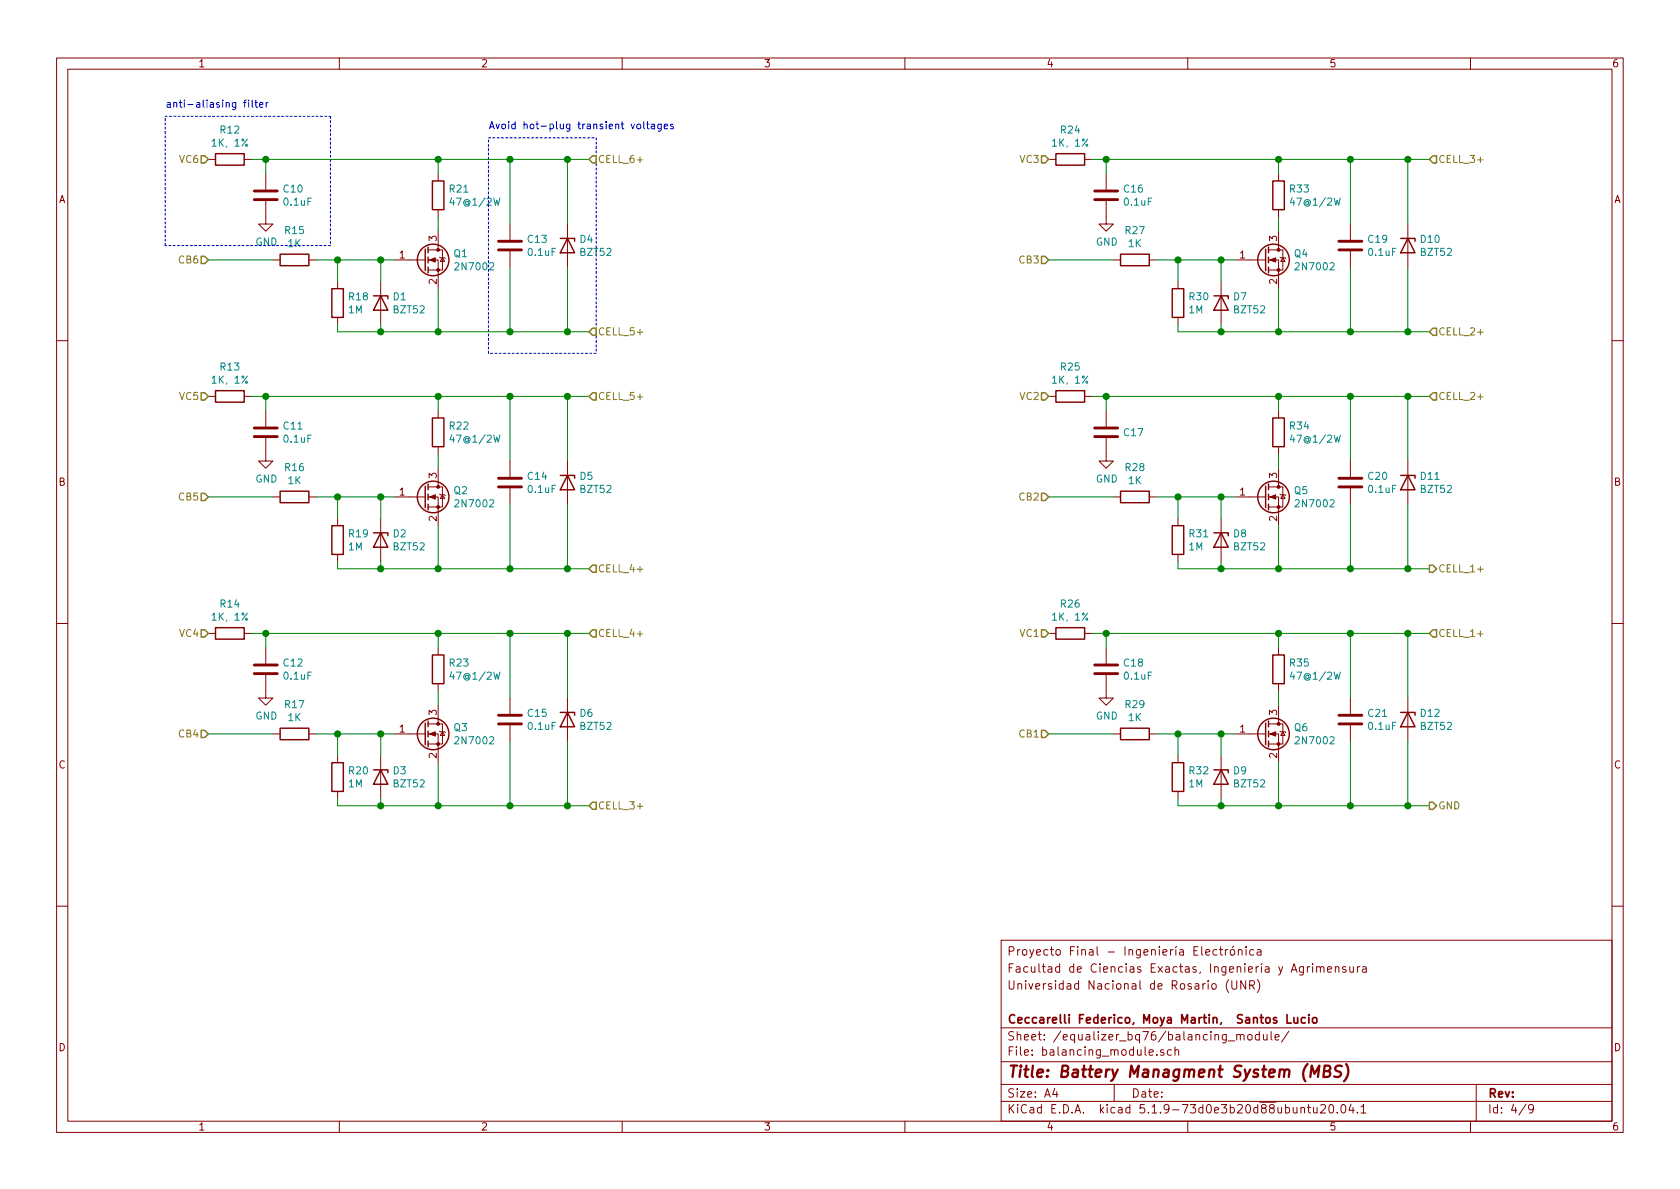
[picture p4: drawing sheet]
EESchema Schematic File Version 4
EELAYER 30 0
EELAYER END
$Descr A4 11693 8268
encoding utf-8
Sheet 4 9
Title "Battery Managment System (MBS)"
Date ""
Rev "A"
Rev ""
Comp "Ceccarelli Federico, Moya Martin,  Santos Lucio"
Comment1 ""
Comment2 "Universidad Nacional de Rosario (UNR)"
Comment3 "Facultad de Ciencias Exactas, Ingeniería y Agrimensura"
Comment4 "Proyecto Final - Ingeniería Electrónica"
$EndDescr
$Comp
L Transistor_FET:2N7002 Q1
U 1 1
P 2950 1800
F 0 "Q1" H 3154 1846 50  0000 L CNN
F 1 "2N7002" H 3154 1755 50  0000 L CNN
F 2 "Package_TO_SOT_SMD:SOT-23" H 3150 1725 50  0001 L CIN
F 3 "https://www.onsemi.com/pub/Collateral/NDS7002A-D.PDF" H 2950 1800 50  0001 L CNN
	1    2950 1800
	1    0    0    -1  
$EndComp
$Comp
L Device:R R12
U 1 1
P 1600 1100
F 0 "R12" V 1393 1100 50  0000 C CNN
F 1 "1K, 1%" V 1484 1100 50  0000 C CNN
F 2 "Resistor_SMD:R_0805_2012Metric_Pad1.20x1.40mm_HandSolder" V 1530 1100 50  0001 C CNN
F 3 "~" H 1600 1100 50  0001 C CNN
	1    1600 1100
	0    1    1    0   
$EndComp
$Comp
L Device:R R15
U 1 1
P 2050 1800
F 0 "R15" V 1843 1800 50  0000 C CNN
F 1 "1K" V 1934 1800 50  0000 C CNN
F 2 "Resistor_SMD:R_0805_2012Metric_Pad1.20x1.40mm_HandSolder" V 1980 1800 50  0001 C CNN
F 3 "~" H 2050 1800 50  0001 C CNN
	1    2050 1800
	0    1    1    0   
$EndComp
$Comp
L Device:R R18
U 1 1
P 2350 2100
F 0 "R18" H 2420 2146 50  0000 L CNN
F 1 "1M" H 2420 2055 50  0000 L CNN
F 2 "Resistor_SMD:R_0805_2012Metric_Pad1.20x1.40mm_HandSolder" V 2280 2100 50  0001 C CNN
F 3 "~" H 2350 2100 50  0001 C CNN
	1    2350 2100
	1    0    0    -1  
$EndComp
$Comp
L Device:C C13
U 1 1
P 3550 1700
F 0 "C13" H 3665 1746 50  0000 L CNN
F 1 "0.1uF" H 3665 1655 50  0000 L CNN
F 2 "Capacitor_SMD:C_0805_2012Metric_Pad1.18x1.45mm_HandSolder" H 3588 1550 50  0001 C CNN
F 3 "~" H 3550 1700 50  0001 C CNN
	1    3550 1700
	1    0    0    -1  
$EndComp
$Comp
L Device:D_Zener D4
U 1 1
P 3950 1700
F 0 "D4" V 3904 1780 50  0000 L CNN
F 1 "BZT52" V 3995 1780 50  0000 L CNN
F 2 "Diode_SMD:D_SOD-123" H 3950 1700 50  0001 C CNN
F 3 "https://ar.mouser.com/ProductDetail/Vishay-Semiconductors/BZT52C5V1-E3-08/?qs=KP8Io%2FXyE5QYxn8yJkvjqQ%3D%3D" H 3950 1700 50  0001 C CNN
	1    3950 1700
	0    1    1    0   
$EndComp
Wire Wire Line
	2200 1800 2350 1800
Wire Wire Line
	2650 1950 2650 1800
Connection ~ 2650 1800
Wire Wire Line
	2650 1800 2750 1800
Wire Wire Line
	2350 1950 2350 1800
Connection ~ 2350 1800
Wire Wire Line
	2350 1800 2650 1800
Wire Wire Line
	3050 2000 3050 2300
Wire Wire Line
	3050 2300 2650 2300
Wire Wire Line
	2350 2300 2350 2250
Wire Wire Line
	2650 2250 2650 2300
Connection ~ 2650 2300
Wire Wire Line
	2650 2300 2350 2300
$Comp
L Device:C C10
U 1 1
P 1850 1350
F 0 "C10" H 1965 1396 50  0000 L CNN
F 1 "0.1uF" H 1965 1305 50  0000 L CNN
F 2 "Capacitor_SMD:C_0805_2012Metric_Pad1.18x1.45mm_HandSolder" H 1888 1200 50  0001 C CNN
F 3 "~" H 1850 1350 50  0001 C CNN
	1    1850 1350
	1    0    0    -1  
$EndComp
Wire Wire Line
	1750 1100 1850 1100
Wire Wire Line
	1850 1100 1850 1200
$Comp
L power:GND #PWR020
U 1 1
P 1850 1500
F 0 "#PWR020" H 1850 1250 50  0001 C CNN
F 1 "GND" H 1855 1327 50  0000 C CNN
F 2 "" H 1850 1500 50  0001 C CNN
F 3 "" H 1850 1500 50  0001 C CNN
	1    1850 1500
	1    0    0    -1  
$EndComp
Wire Wire Line
	3050 1500 3050 1600
Wire Wire Line
	3050 1200 3050 1100
Wire Wire Line
	3050 1100 1850 1100
Connection ~ 1850 1100
Wire Wire Line
	3050 1100 3550 1100
Wire Wire Line
	3550 1100 3550 1550
Connection ~ 3050 1100
Wire Wire Line
	3550 1850 3550 2300
Wire Wire Line
	3550 2300 3050 2300
Connection ~ 3050 2300
Wire Wire Line
	3950 1100 3950 1550
Connection ~ 3550 1100
Wire Wire Line
	3950 1850 3950 2300
Connection ~ 3550 2300
Wire Wire Line
	1450 1800 1900 1800
Text HLabel 4100 1100 2    50   Input ~ 0
CELL_6+
Wire Wire Line
	4100 1100 3950 1100
Wire Wire Line
	4100 2300 3950 2300
Text HLabel 4100 2300 2    50   Input ~ 0
CELL_5+
$Comp
L Transistor_FET:2N7002 Q2
U 1 1
P 2950 3450
F 0 "Q2" H 3154 3496 50  0000 L CNN
F 1 "2N7002" H 3154 3405 50  0000 L CNN
F 2 "Package_TO_SOT_SMD:SOT-23" H 3150 3375 50  0001 L CIN
F 3 "https://www.onsemi.com/pub/Collateral/NDS7002A-D.PDF" H 2950 3450 50  0001 L CNN
	1    2950 3450
	1    0    0    -1  
$EndComp
$Comp
L Device:R R13
U 1 1
P 1600 2750
F 0 "R13" V 1393 2750 50  0000 C CNN
F 1 "1K, 1%" V 1484 2750 50  0000 C CNN
F 2 "Resistor_SMD:R_0805_2012Metric_Pad1.20x1.40mm_HandSolder" V 1530 2750 50  0001 C CNN
F 3 "~" H 1600 2750 50  0001 C CNN
	1    1600 2750
	0    1    1    0   
$EndComp
$Comp
L Device:R R16
U 1 1
P 2050 3450
F 0 "R16" V 1843 3450 50  0000 C CNN
F 1 "1K" V 1934 3450 50  0000 C CNN
F 2 "Resistor_SMD:R_0805_2012Metric_Pad1.20x1.40mm_HandSolder" V 1980 3450 50  0001 C CNN
F 3 "~" H 2050 3450 50  0001 C CNN
	1    2050 3450
	0    1    1    0   
$EndComp
$Comp
L Device:R R19
U 1 1
P 2350 3750
F 0 "R19" H 2420 3796 50  0000 L CNN
F 1 "1M" H 2420 3705 50  0000 L CNN
F 2 "Resistor_SMD:R_0805_2012Metric_Pad1.20x1.40mm_HandSolder" V 2280 3750 50  0001 C CNN
F 3 "~" H 2350 3750 50  0001 C CNN
	1    2350 3750
	1    0    0    -1  
$EndComp
$Comp
L Device:C C14
U 1 1
P 3550 3350
F 0 "C14" H 3665 3396 50  0000 L CNN
F 1 "0.1uF" H 3665 3305 50  0000 L CNN
F 2 "Capacitor_SMD:C_0805_2012Metric_Pad1.18x1.45mm_HandSolder" H 3588 3200 50  0001 C CNN
F 3 "~" H 3550 3350 50  0001 C CNN
	1    3550 3350
	1    0    0    -1  
$EndComp
Wire Wire Line
	2200 3450 2350 3450
Wire Wire Line
	2650 3600 2650 3450
Connection ~ 2650 3450
Wire Wire Line
	2650 3450 2750 3450
Wire Wire Line
	2350 3600 2350 3450
Connection ~ 2350 3450
Wire Wire Line
	2350 3450 2650 3450
Wire Wire Line
	3050 3650 3050 3950
Wire Wire Line
	3050 3950 2650 3950
Wire Wire Line
	2350 3950 2350 3900
Wire Wire Line
	2650 3900 2650 3950
Connection ~ 2650 3950
Wire Wire Line
	2650 3950 2350 3950
$Comp
L Device:C C11
U 1 1
P 1850 3000
F 0 "C11" H 1965 3046 50  0000 L CNN
F 1 "0.1uF" H 1965 2955 50  0000 L CNN
F 2 "Capacitor_SMD:C_0805_2012Metric_Pad1.18x1.45mm_HandSolder" H 1888 2850 50  0001 C CNN
F 3 "~" H 1850 3000 50  0001 C CNN
	1    1850 3000
	1    0    0    -1  
$EndComp
Wire Wire Line
	1750 2750 1850 2750
Wire Wire Line
	1850 2750 1850 2850
$Comp
L power:GND #PWR021
U 1 1
P 1850 3150
F 0 "#PWR021" H 1850 2900 50  0001 C CNN
F 1 "GND" H 1855 2977 50  0000 C CNN
F 2 "" H 1850 3150 50  0001 C CNN
F 3 "" H 1850 3150 50  0001 C CNN
	1    1850 3150
	1    0    0    -1  
$EndComp
Wire Wire Line
	3050 3150 3050 3250
Wire Wire Line
	3050 2850 3050 2750
Wire Wire Line
	3050 2750 1850 2750
Connection ~ 1850 2750
Wire Wire Line
	3050 2750 3550 2750
Wire Wire Line
	3550 2750 3550 3200
Connection ~ 3050 2750
Wire Wire Line
	3550 3500 3550 3950
Wire Wire Line
	3550 3950 3050 3950
Connection ~ 3050 3950
Wire Wire Line
	3950 2750 3950 3200
Connection ~ 3550 2750
Wire Wire Line
	3950 3500 3950 3950
Connection ~ 3550 3950
Text HLabel 1450 2750 0    50   Input ~ 0
VC5
Text HLabel 1450 3450 0    50   Input ~ 0
CB5
Wire Wire Line
	1450 3450 1900 3450
Text HLabel 4100 2750 2    50   Input ~ 0
CELL_5+
Wire Wire Line
	4100 3950 3950 3950
Text HLabel 4100 3950 2    50   Input ~ 0
CELL_4+
$Comp
L Transistor_FET:2N7002 Q3
U 1 1
P 2950 5100
F 0 "Q3" H 3154 5146 50  0000 L CNN
F 1 "2N7002" H 3154 5055 50  0000 L CNN
F 2 "Package_TO_SOT_SMD:SOT-23" H 3150 5025 50  0001 L CIN
F 3 "https://www.onsemi.com/pub/Collateral/NDS7002A-D.PDF" H 2950 5100 50  0001 L CNN
	1    2950 5100
	1    0    0    -1  
$EndComp
$Comp
L Device:R R14
U 1 1
P 1600 4400
F 0 "R14" V 1393 4400 50  0000 C CNN
F 1 "1K, 1%" V 1484 4400 50  0000 C CNN
F 2 "Resistor_SMD:R_0805_2012Metric_Pad1.20x1.40mm_HandSolder" V 1530 4400 50  0001 C CNN
F 3 "~" H 1600 4400 50  0001 C CNN
	1    1600 4400
	0    1    1    0   
$EndComp
$Comp
L Device:R R17
U 1 1
P 2050 5100
F 0 "R17" V 1843 5100 50  0000 C CNN
F 1 "1K" V 1934 5100 50  0000 C CNN
F 2 "Resistor_SMD:R_0805_2012Metric_Pad1.20x1.40mm_HandSolder" V 1980 5100 50  0001 C CNN
F 3 "~" H 2050 5100 50  0001 C CNN
	1    2050 5100
	0    1    1    0   
$EndComp
$Comp
L Device:R R20
U 1 1
P 2350 5400
F 0 "R20" H 2420 5446 50  0000 L CNN
F 1 "1M" H 2420 5355 50  0000 L CNN
F 2 "Resistor_SMD:R_0805_2012Metric_Pad1.20x1.40mm_HandSolder" V 2280 5400 50  0001 C CNN
F 3 "~" H 2350 5400 50  0001 C CNN
	1    2350 5400
	1    0    0    -1  
$EndComp
$Comp
L Device:C C15
U 1 1
P 3550 5000
F 0 "C15" H 3665 5046 50  0000 L CNN
F 1 "0.1uF" H 3665 4955 50  0000 L CNN
F 2 "Capacitor_SMD:C_0805_2012Metric_Pad1.18x1.45mm_HandSolder" H 3588 4850 50  0001 C CNN
F 3 "~" H 3550 5000 50  0001 C CNN
	1    3550 5000
	1    0    0    -1  
$EndComp
Wire Wire Line
	2200 5100 2350 5100
Wire Wire Line
	2650 5250 2650 5100
Connection ~ 2650 5100
Wire Wire Line
	2650 5100 2750 5100
Wire Wire Line
	2350 5250 2350 5100
Connection ~ 2350 5100
Wire Wire Line
	2350 5100 2650 5100
Wire Wire Line
	3050 5300 3050 5600
Wire Wire Line
	3050 5600 2650 5600
Wire Wire Line
	2350 5600 2350 5550
Wire Wire Line
	2650 5550 2650 5600
Connection ~ 2650 5600
Wire Wire Line
	2650 5600 2350 5600
$Comp
L Device:C C12
U 1 1
P 1850 4650
F 0 "C12" H 1965 4696 50  0000 L CNN
F 1 "0.1uF" H 1965 4605 50  0000 L CNN
F 2 "Capacitor_SMD:C_0805_2012Metric_Pad1.18x1.45mm_HandSolder" H 1888 4500 50  0001 C CNN
F 3 "~" H 1850 4650 50  0001 C CNN
	1    1850 4650
	1    0    0    -1  
$EndComp
Wire Wire Line
	1750 4400 1850 4400
Wire Wire Line
	1850 4400 1850 4500
$Comp
L power:GND #PWR022
U 1 1
P 1850 4800
F 0 "#PWR022" H 1850 4550 50  0001 C CNN
F 1 "GND" H 1855 4627 50  0000 C CNN
F 2 "" H 1850 4800 50  0001 C CNN
F 3 "" H 1850 4800 50  0001 C CNN
	1    1850 4800
	1    0    0    -1  
$EndComp
Wire Wire Line
	3050 4800 3050 4900
Wire Wire Line
	3050 4500 3050 4400
Wire Wire Line
	3050 4400 1850 4400
Connection ~ 1850 4400
Wire Wire Line
	3050 4400 3550 4400
Wire Wire Line
	3550 4400 3550 4850
Connection ~ 3050 4400
Wire Wire Line
	3550 5150 3550 5600
Wire Wire Line
	3550 5600 3050 5600
Connection ~ 3050 5600
Wire Wire Line
	3950 4400 3950 4850
Connection ~ 3550 4400
Wire Wire Line
	3950 5150 3950 5600
Connection ~ 3550 5600
Text HLabel 1450 4400 0    50   Input ~ 0
VC4
Text HLabel 1450 5100 0    50   Input ~ 0
CB4
Wire Wire Line
	1450 5100 1900 5100
Text HLabel 4100 4400 2    50   Input ~ 0
CELL_4+
Wire Wire Line
	4100 4400 3950 4400
Wire Wire Line
	4100 5600 3950 5600
Text HLabel 4100 5600 2    50   Input ~ 0
CELL_3+
$Comp
L Transistor_FET:2N7002 Q4
U 1 1
P 8800 1800
F 0 "Q4" H 9004 1846 50  0000 L CNN
F 1 "2N7002" H 9004 1755 50  0000 L CNN
F 2 "Package_TO_SOT_SMD:SOT-23" H 9000 1725 50  0001 L CIN
F 3 "https://www.onsemi.com/pub/Collateral/NDS7002A-D.PDF" H 8800 1800 50  0001 L CNN
	1    8800 1800
	1    0    0    -1  
$EndComp
$Comp
L Device:R R33
U 1 1
P 8900 1350
F 0 "R33" H 8970 1396 50  0000 L CNN
F 1 "47@1/2W" H 8970 1305 50  0000 L CNN
F 2 "Resistor_SMD:R_1206_3216Metric_Pad1.30x1.75mm_HandSolder" V 8830 1350 50  0001 C CNN
F 3 "~" H 8900 1350 50  0001 C CNN
	1    8900 1350
	1    0    0    -1  
$EndComp
$Comp
L Device:R R24
U 1 1
P 7450 1100
F 0 "R24" V 7243 1100 50  0000 C CNN
F 1 "1K, 1%" V 7334 1100 50  0000 C CNN
F 2 "Resistor_SMD:R_0805_2012Metric_Pad1.20x1.40mm_HandSolder" V 7380 1100 50  0001 C CNN
F 3 "~" H 7450 1100 50  0001 C CNN
	1    7450 1100
	0    1    1    0   
$EndComp
$Comp
L Device:R R27
U 1 1
P 7900 1800
F 0 "R27" V 7693 1800 50  0000 C CNN
F 1 "1K" V 7784 1800 50  0000 C CNN
F 2 "Resistor_SMD:R_0805_2012Metric_Pad1.20x1.40mm_HandSolder" V 7830 1800 50  0001 C CNN
F 3 "~" H 7900 1800 50  0001 C CNN
	1    7900 1800
	0    1    1    0   
$EndComp
$Comp
L Device:R R30
U 1 1
P 8200 2100
F 0 "R30" H 8270 2146 50  0000 L CNN
F 1 "1M" H 8270 2055 50  0000 L CNN
F 2 "Resistor_SMD:R_0805_2012Metric_Pad1.20x1.40mm_HandSolder" V 8130 2100 50  0001 C CNN
F 3 "~" H 8200 2100 50  0001 C CNN
	1    8200 2100
	1    0    0    -1  
$EndComp
$Comp
L Device:C C19
U 1 1
P 9400 1700
F 0 "C19" H 9515 1746 50  0000 L CNN
F 1 "0.1uF" H 9515 1655 50  0000 L CNN
F 2 "Capacitor_SMD:C_0805_2012Metric_Pad1.18x1.45mm_HandSolder" H 9438 1550 50  0001 C CNN
F 3 "~" H 9400 1700 50  0001 C CNN
	1    9400 1700
	1    0    0    -1  
$EndComp
Wire Wire Line
	8050 1800 8200 1800
Wire Wire Line
	8500 1950 8500 1800
Connection ~ 8500 1800
Wire Wire Line
	8500 1800 8600 1800
Wire Wire Line
	8200 1950 8200 1800
Connection ~ 8200 1800
Wire Wire Line
	8200 1800 8500 1800
Wire Wire Line
	8900 2000 8900 2300
Wire Wire Line
	8900 2300 8500 2300
Wire Wire Line
	8200 2300 8200 2250
Wire Wire Line
	8500 2250 8500 2300
Connection ~ 8500 2300
Wire Wire Line
	8500 2300 8200 2300
$Comp
L Device:C C16
U 1 1
P 7700 1350
F 0 "C16" H 7815 1396 50  0000 L CNN
F 1 "0.1uF" H 7815 1305 50  0000 L CNN
F 2 "Capacitor_SMD:C_0805_2012Metric_Pad1.18x1.45mm_HandSolder" H 7738 1200 50  0001 C CNN
F 3 "~" H 7700 1350 50  0001 C CNN
	1    7700 1350
	1    0    0    -1  
$EndComp
Wire Wire Line
	7600 1100 7700 1100
Wire Wire Line
	7700 1100 7700 1200
$Comp
L power:GND #PWR023
U 1 1
P 7700 1500
F 0 "#PWR023" H 7700 1250 50  0001 C CNN
F 1 "GND" H 7705 1327 50  0000 C CNN
F 2 "" H 7700 1500 50  0001 C CNN
F 3 "" H 7700 1500 50  0001 C CNN
	1    7700 1500
	1    0    0    -1  
$EndComp
Wire Wire Line
	8900 1500 8900 1600
Wire Wire Line
	8900 1200 8900 1100
Wire Wire Line
	8900 1100 7700 1100
Connection ~ 7700 1100
Wire Wire Line
	8900 1100 9400 1100
Wire Wire Line
	9400 1100 9400 1550
Connection ~ 8900 1100
Wire Wire Line
	9400 1850 9400 2300
Wire Wire Line
	9400 2300 8900 2300
Connection ~ 8900 2300
Wire Wire Line
	9800 1100 9800 1550
Connection ~ 9400 1100
Connection ~ 9400 2300
Text HLabel 7300 1100 0    50   Input ~ 0
VC3
Text HLabel 7300 1800 0    50   Input ~ 0
CB3
Wire Wire Line
	7300 1800 7750 1800
Text HLabel 9950 1100 2    50   Input ~ 0
CELL_3+
Wire Wire Line
	9950 1100 9800 1100
Text HLabel 9950 2300 2    50   Input ~ 0
CELL_2+
$Comp
L Transistor_FET:2N7002 Q5
U 1 1
P 8800 3450
F 0 "Q5" H 9004 3496 50  0000 L CNN
F 1 "2N7002" H 9004 3405 50  0000 L CNN
F 2 "Package_TO_SOT_SMD:SOT-23" H 9000 3375 50  0001 L CIN
F 3 "https://www.onsemi.com/pub/Collateral/NDS7002A-D.PDF" H 8800 3450 50  0001 L CNN
	1    8800 3450
	1    0    0    -1  
$EndComp
$Comp
L Device:R R25
U 1 1
P 7450 2750
F 0 "R25" V 7243 2750 50  0000 C CNN
F 1 "1K, 1%" V 7334 2750 50  0000 C CNN
F 2 "Resistor_SMD:R_0805_2012Metric_Pad1.20x1.40mm_HandSolder" V 7380 2750 50  0001 C CNN
F 3 "~" H 7450 2750 50  0001 C CNN
	1    7450 2750
	0    1    1    0   
$EndComp
$Comp
L Device:R R28
U 1 1
P 7900 3450
F 0 "R28" V 7693 3450 50  0000 C CNN
F 1 "1K" V 7784 3450 50  0000 C CNN
F 2 "Resistor_SMD:R_0805_2012Metric_Pad1.20x1.40mm_HandSolder" V 7830 3450 50  0001 C CNN
F 3 "~" H 7900 3450 50  0001 C CNN
	1    7900 3450
	0    1    1    0   
$EndComp
$Comp
L Device:R R31
U 1 1
P 8200 3750
F 0 "R31" H 8270 3796 50  0000 L CNN
F 1 "1M" H 8270 3705 50  0000 L CNN
F 2 "Resistor_SMD:R_0805_2012Metric_Pad1.20x1.40mm_HandSolder" V 8130 3750 50  0001 C CNN
F 3 "~" H 8200 3750 50  0001 C CNN
	1    8200 3750
	1    0    0    -1  
$EndComp
$Comp
L Device:C C20
U 1 1
P 9400 3350
F 0 "C20" H 9515 3396 50  0000 L CNN
F 1 "0.1uF" H 9515 3305 50  0000 L CNN
F 2 "Capacitor_SMD:C_0805_2012Metric_Pad1.18x1.45mm_HandSolder" H 9438 3200 50  0001 C CNN
F 3 "~" H 9400 3350 50  0001 C CNN
	1    9400 3350
	1    0    0    -1  
$EndComp
Wire Wire Line
	8050 3450 8200 3450
Wire Wire Line
	8500 3600 8500 3450
Connection ~ 8500 3450
Wire Wire Line
	8500 3450 8600 3450
Wire Wire Line
	8200 3600 8200 3450
Connection ~ 8200 3450
Wire Wire Line
	8200 3450 8500 3450
Wire Wire Line
	8900 3650 8900 3950
Wire Wire Line
	8900 3950 8500 3950
Wire Wire Line
	8200 3950 8200 3900
Wire Wire Line
	8500 3900 8500 3950
Connection ~ 8500 3950
Wire Wire Line
	8500 3950 8200 3950
$Comp
L Device:C C17
U 1 1
P 7700 3000
F 0 "C17" H 7815 3000 50  0000 L CNN
F 1 "0.1uF" H 7815 2955 50  0001 L CNN
F 2 "Capacitor_SMD:C_0805_2012Metric_Pad1.18x1.45mm_HandSolder" H 7738 2850 50  0001 C CNN
F 3 "~" H 7700 3000 50  0001 C CNN
	1    7700 3000
	1    0    0    -1  
$EndComp
Wire Wire Line
	7600 2750 7700 2750
Wire Wire Line
	7700 2750 7700 2850
$Comp
L power:GND #PWR024
U 1 1
P 7700 3150
F 0 "#PWR024" H 7700 2900 50  0001 C CNN
F 1 "GND" H 7705 2977 50  0000 C CNN
F 2 "" H 7700 3150 50  0001 C CNN
F 3 "" H 7700 3150 50  0001 C CNN
	1    7700 3150
	1    0    0    -1  
$EndComp
Wire Wire Line
	8900 3150 8900 3250
Wire Wire Line
	8900 2750 7700 2750
Connection ~ 7700 2750
Wire Wire Line
	8900 2750 9400 2750
Wire Wire Line
	9400 2750 9400 3200
Connection ~ 8900 2750
Wire Wire Line
	9400 3500 9400 3950
Wire Wire Line
	9400 3950 8900 3950
Connection ~ 8900 3950
Wire Wire Line
	9800 2750 9800 3200
Connection ~ 9400 2750
Wire Wire Line
	9800 3500 9800 3950
Connection ~ 9400 3950
Text HLabel 7300 2750 0    50   Input ~ 0
VC2
Text HLabel 7300 3450 0    50   Input ~ 0
CB2
Wire Wire Line
	7300 3450 7750 3450
Text HLabel 9950 2750 2    50   Input ~ 0
CELL_2+
Wire Wire Line
	9950 2750 9800 2750
Wire Wire Line
	9950 3950 9800 3950
$Comp
L Transistor_FET:2N7002 Q6
U 1 1
P 8800 5100
F 0 "Q6" H 9004 5146 50  0000 L CNN
F 1 "2N7002" H 9004 5055 50  0000 L CNN
F 2 "Package_TO_SOT_SMD:SOT-23" H 9000 5025 50  0001 L CIN
F 3 "https://www.onsemi.com/pub/Collateral/NDS7002A-D.PDF" H 8800 5100 50  0001 L CNN
	1    8800 5100
	1    0    0    -1  
$EndComp
$Comp
L Device:R R26
U 1 1
P 7450 4400
F 0 "R26" V 7243 4400 50  0000 C CNN
F 1 "1K, 1%" V 7334 4400 50  0000 C CNN
F 2 "Resistor_SMD:R_0805_2012Metric_Pad1.20x1.40mm_HandSolder" V 7380 4400 50  0001 C CNN
F 3 "~" H 7450 4400 50  0001 C CNN
	1    7450 4400
	0    1    1    0   
$EndComp
$Comp
L Device:R R29
U 1 1
P 7900 5100
F 0 "R29" V 7693 5100 50  0000 C CNN
F 1 "1K" V 7784 5100 50  0000 C CNN
F 2 "Resistor_SMD:R_0805_2012Metric_Pad1.20x1.40mm_HandSolder" V 7830 5100 50  0001 C CNN
F 3 "~" H 7900 5100 50  0001 C CNN
	1    7900 5100
	0    1    1    0   
$EndComp
$Comp
L Device:R R32
U 1 1
P 8200 5400
F 0 "R32" H 8270 5446 50  0000 L CNN
F 1 "1M" H 8270 5355 50  0000 L CNN
F 2 "Resistor_SMD:R_0805_2012Metric_Pad1.20x1.40mm_HandSolder" V 8130 5400 50  0001 C CNN
F 3 "~" H 8200 5400 50  0001 C CNN
	1    8200 5400
	1    0    0    -1  
$EndComp
$Comp
L Device:C C21
U 1 1
P 9400 5000
F 0 "C21" H 9515 5046 50  0000 L CNN
F 1 "0.1uF" H 9515 4955 50  0000 L CNN
F 2 "Capacitor_SMD:C_0805_2012Metric_Pad1.18x1.45mm_HandSolder" H 9438 4850 50  0001 C CNN
F 3 "~" H 9400 5000 50  0001 C CNN
	1    9400 5000
	1    0    0    -1  
$EndComp
Wire Wire Line
	8050 5100 8200 5100
Wire Wire Line
	8500 5250 8500 5100
Connection ~ 8500 5100
Wire Wire Line
	8500 5100 8600 5100
Wire Wire Line
	8200 5250 8200 5100
Connection ~ 8200 5100
Wire Wire Line
	8200 5100 8500 5100
Wire Wire Line
	8900 5300 8900 5600
Wire Wire Line
	8900 5600 8500 5600
Wire Wire Line
	8200 5600 8200 5550
Wire Wire Line
	8500 5550 8500 5600
Connection ~ 8500 5600
Wire Wire Line
	8500 5600 8200 5600
$Comp
L Device:C C18
U 1 1
P 7700 4650
F 0 "C18" H 7815 4696 50  0000 L CNN
F 1 "0.1uF" H 7815 4605 50  0000 L CNN
F 2 "Capacitor_SMD:C_0805_2012Metric_Pad1.18x1.45mm_HandSolder" H 7738 4500 50  0001 C CNN
F 3 "~" H 7700 4650 50  0001 C CNN
	1    7700 4650
	1    0    0    -1  
$EndComp
Wire Wire Line
	7600 4400 7700 4400
Wire Wire Line
	7700 4400 7700 4500
$Comp
L power:GND #PWR025
U 1 1
P 7700 4800
F 0 "#PWR025" H 7700 4550 50  0001 C CNN
F 1 "GND" H 7705 4627 50  0000 C CNN
F 2 "" H 7700 4800 50  0001 C CNN
F 3 "" H 7700 4800 50  0001 C CNN
	1    7700 4800
	1    0    0    -1  
$EndComp
Wire Wire Line
	8900 4800 8900 4900
Wire Wire Line
	8900 4500 8900 4400
Wire Wire Line
	8900 4400 7700 4400
Connection ~ 7700 4400
Wire Wire Line
	8900 4400 9400 4400
Wire Wire Line
	9400 4400 9400 4850
Connection ~ 8900 4400
Wire Wire Line
	9400 5150 9400 5600
Wire Wire Line
	9400 5600 8900 5600
Connection ~ 8900 5600
Wire Wire Line
	9800 4400 9800 4850
Connection ~ 9400 4400
Wire Wire Line
	9800 5150 9800 5600
Connection ~ 9400 5600
Text HLabel 7300 4400 0    50   Input ~ 0
VC1
Text HLabel 7300 5100 0    50   Input ~ 0
CB1
Wire Wire Line
	7300 5100 7750 5100
Text HLabel 9950 4400 2    50   Input ~ 0
CELL_1+
Wire Wire Line
	9950 5600 9800 5600
Text HLabel 1450 1100 0    50   Input ~ 0
VC6
Text HLabel 1450 1800 0    50   Input ~ 0
CB6
Text HLabel 9950 5600 2    50   Output ~ 0
GND
Text HLabel 9950 3950 2    50   Output ~ 0
CELL_1+
Connection ~ 9800 1100
Wire Wire Line
	9400 1100 9800 1100
Connection ~ 9800 3950
Wire Wire Line
	9400 3950 9800 3950
Connection ~ 9800 2750
Wire Wire Line
	9400 2750 9800 2750
Connection ~ 9800 5600
Wire Wire Line
	9400 5600 9800 5600
Wire Wire Line
	9400 4400 9800 4400
Connection ~ 9800 4400
Wire Wire Line
	9800 4400 9950 4400
Connection ~ 3950 5600
Wire Wire Line
	3550 5600 3950 5600
Connection ~ 3950 4400
Wire Wire Line
	3550 4400 3950 4400
Wire Wire Line
	3550 2750 3950 2750
Connection ~ 3950 2750
Wire Wire Line
	3950 2750 4100 2750
Connection ~ 3950 3950
Wire Wire Line
	3550 3950 3950 3950
Connection ~ 3950 1100
Wire Wire Line
	3550 1100 3950 1100
Connection ~ 3950 2300
Wire Wire Line
	3550 2300 3950 2300
$Comp
L Device:D_Zener D1
U 1 1
P 2650 2100
F 0 "D1" V 2604 2180 50  0000 L CNN
F 1 "BZT52" V 2695 2180 50  0000 L CNN
F 2 "Diode_SMD:D_SOD-123" H 2650 2100 50  0001 C CNN
F 3 "https://ar.mouser.com/ProductDetail/Vishay-Semiconductors/BZT52C5V1-E3-08/?qs=KP8Io%2FXyE5QYxn8yJkvjqQ%3D%3D" H 2650 2100 50  0001 C CNN
	1    2650 2100
	0    1    1    0   
$EndComp
$Comp
L Device:D_Zener D5
U 1 1
P 3950 3350
F 0 "D5" V 3904 3430 50  0000 L CNN
F 1 "BZT52" V 3995 3430 50  0000 L CNN
F 2 "Diode_SMD:D_SOD-123" H 3950 3350 50  0001 C CNN
F 3 "https://ar.mouser.com/ProductDetail/Vishay-Semiconductors/BZT52C5V1-E3-08/?qs=KP8Io%2FXyE5QYxn8yJkvjqQ%3D%3D" H 3950 3350 50  0001 C CNN
	1    3950 3350
	0    1    1    0   
$EndComp
$Comp
L Device:D_Zener D2
U 1 1
P 2650 3750
F 0 "D2" V 2604 3830 50  0000 L CNN
F 1 "BZT52" V 2695 3830 50  0000 L CNN
F 2 "Diode_SMD:D_SOD-123" H 2650 3750 50  0001 C CNN
F 3 "https://ar.mouser.com/ProductDetail/Vishay-Semiconductors/BZT52C5V1-E3-08/?qs=KP8Io%2FXyE5QYxn8yJkvjqQ%3D%3D" H 2650 3750 50  0001 C CNN
	1    2650 3750
	0    1    1    0   
$EndComp
$Comp
L Device:D_Zener D6
U 1 1
P 3950 5000
F 0 "D6" V 3904 5080 50  0000 L CNN
F 1 "BZT52" V 3995 5080 50  0000 L CNN
F 2 "Diode_SMD:D_SOD-123" H 3950 5000 50  0001 C CNN
F 3 "https://ar.mouser.com/ProductDetail/Vishay-Semiconductors/BZT52C5V1-E3-08/?qs=KP8Io%2FXyE5QYxn8yJkvjqQ%3D%3D" H 3950 5000 50  0001 C CNN
	1    3950 5000
	0    1    1    0   
$EndComp
$Comp
L Device:D_Zener D3
U 1 1
P 2650 5400
F 0 "D3" V 2604 5480 50  0000 L CNN
F 1 "BZT52" V 2695 5480 50  0000 L CNN
F 2 "Diode_SMD:D_SOD-123" H 2650 5400 50  0001 C CNN
F 3 "https://ar.mouser.com/ProductDetail/Vishay-Semiconductors/BZT52C5V1-E3-08/?qs=KP8Io%2FXyE5QYxn8yJkvjqQ%3D%3D" H 2650 5400 50  0001 C CNN
	1    2650 5400
	0    1    1    0   
$EndComp
$Comp
L Device:D_Zener D10
U 1 1
P 9800 1700
F 0 "D10" V 9754 1780 50  0000 L CNN
F 1 "BZT52" V 9845 1780 50  0000 L CNN
F 2 "Diode_SMD:D_SOD-123" H 9800 1700 50  0001 C CNN
F 3 "https://ar.mouser.com/ProductDetail/Vishay-Semiconductors/BZT52C5V1-E3-08/?qs=KP8Io%2FXyE5QYxn8yJkvjqQ%3D%3D" H 9800 1700 50  0001 C CNN
	1    9800 1700
	0    1    1    0   
$EndComp
Wire Wire Line
	9400 2300 9800 2300
Wire Wire Line
	9950 2300 9800 2300
Connection ~ 9800 2300
Wire Wire Line
	9800 1850 9800 2300
$Comp
L Device:D_Zener D7
U 1 1
P 8500 2100
F 0 "D7" V 8454 2180 50  0000 L CNN
F 1 "BZT52" V 8545 2180 50  0000 L CNN
F 2 "Diode_SMD:D_SOD-123" H 8500 2100 50  0001 C CNN
F 3 "https://ar.mouser.com/ProductDetail/Vishay-Semiconductors/BZT52C5V1-E3-08/?qs=KP8Io%2FXyE5QYxn8yJkvjqQ%3D%3D" H 8500 2100 50  0001 C CNN
	1    8500 2100
	0    1    1    0   
$EndComp
$Comp
L Device:D_Zener D11
U 1 1
P 9800 3350
F 0 "D11" V 9754 3430 50  0000 L CNN
F 1 "BZT52" V 9845 3430 50  0000 L CNN
F 2 "Diode_SMD:D_SOD-123" H 9800 3350 50  0001 C CNN
F 3 "https://ar.mouser.com/ProductDetail/Vishay-Semiconductors/BZT52C5V1-E3-08/?qs=KP8Io%2FXyE5QYxn8yJkvjqQ%3D%3D" H 9800 3350 50  0001 C CNN
	1    9800 3350
	0    1    1    0   
$EndComp
$Comp
L Device:D_Zener D8
U 1 1
P 8500 3750
F 0 "D8" V 8454 3830 50  0000 L CNN
F 1 "BZT52" V 8545 3830 50  0000 L CNN
F 2 "Diode_SMD:D_SOD-123" H 8500 3750 50  0001 C CNN
F 3 "https://ar.mouser.com/ProductDetail/Vishay-Semiconductors/BZT52C5V1-E3-08/?qs=KP8Io%2FXyE5QYxn8yJkvjqQ%3D%3D" H 8500 3750 50  0001 C CNN
	1    8500 3750
	0    1    1    0   
$EndComp
$Comp
L Device:D_Zener D12
U 1 1
P 9800 5000
F 0 "D12" V 9754 5080 50  0000 L CNN
F 1 "BZT52" V 9845 5080 50  0000 L CNN
F 2 "Diode_SMD:D_SOD-123" H 9800 5000 50  0001 C CNN
F 3 "https://ar.mouser.com/ProductDetail/Vishay-Semiconductors/BZT52C5V1-E3-08/?qs=KP8Io%2FXyE5QYxn8yJkvjqQ%3D%3D" H 9800 5000 50  0001 C CNN
	1    9800 5000
	0    1    1    0   
$EndComp
$Comp
L Device:D_Zener D9
U 1 1
P 8500 5400
F 0 "D9" V 8454 5480 50  0000 L CNN
F 1 "BZT52" V 8545 5480 50  0000 L CNN
F 2 "Diode_SMD:D_SOD-123" H 8500 5400 50  0001 C CNN
F 3 "https://ar.mouser.com/ProductDetail/Vishay-Semiconductors/BZT52C5V1-E3-08/?qs=KP8Io%2FXyE5QYxn8yJkvjqQ%3D%3D" H 8500 5400 50  0001 C CNN
	1    8500 5400
	0    1    1    0   
$EndComp
Wire Notes Line
	4150 950  4150 2450
Wire Notes Line
	4150 2450 3400 2450
Wire Notes Line
	3400 2450 3400 950 
Wire Notes Line
	3400 950  4150 950 
Text Notes 3400 900  0    50   ~ 0
Avoid hot-plug transient voltages
Wire Notes Line
	1150 800  2300 800 
Wire Notes Line
	2300 800  2300 1700
Wire Notes Line
	2300 1700 1150 1700
Wire Notes Line
	1150 1700 1150 800 
Text Notes 1150 750  0    50   ~ 0
anti-aliasing filter
Wire Wire Line
	8900 2850 8900 2750
$Comp
L Device:R R35
U 1 1
P 8900 4650
F 0 "R35" H 8970 4696 50  0000 L CNN
F 1 "47@1/2W" H 8970 4605 50  0000 L CNN
F 2 "Resistor_SMD:R_1206_3216Metric_Pad1.30x1.75mm_HandSolder" V 8830 4650 50  0001 C CNN
F 3 "~" H 8900 4650 50  0001 C CNN
	1    8900 4650
	1    0    0    -1  
$EndComp
$Comp
L Device:R R34
U 1 1
P 8900 3000
F 0 "R34" H 8970 3046 50  0000 L CNN
F 1 "47@1/2W" H 8970 2955 50  0000 L CNN
F 2 "Resistor_SMD:R_1206_3216Metric_Pad1.30x1.75mm_HandSolder" V 8830 3000 50  0001 C CNN
F 3 "~" H 8900 3000 50  0001 C CNN
	1    8900 3000
	1    0    0    -1  
$EndComp
$Comp
L Device:R R21
U 1 1
P 3050 1350
F 0 "R21" H 3120 1396 50  0000 L CNN
F 1 "47@1/2W" H 3120 1305 50  0000 L CNN
F 2 "Resistor_SMD:R_1206_3216Metric_Pad1.30x1.75mm_HandSolder" V 2980 1350 50  0001 C CNN
F 3 "~" H 3050 1350 50  0001 C CNN
	1    3050 1350
	1    0    0    -1  
$EndComp
$Comp
L Device:R R22
U 1 1
P 3050 3000
F 0 "R22" H 3120 3046 50  0000 L CNN
F 1 "47@1/2W" H 3120 2955 50  0000 L CNN
F 2 "Resistor_SMD:R_1206_3216Metric_Pad1.30x1.75mm_HandSolder" V 2980 3000 50  0001 C CNN
F 3 "~" H 3050 3000 50  0001 C CNN
	1    3050 3000
	1    0    0    -1  
$EndComp
$Comp
L Device:R R23
U 1 1
P 3050 4650
F 0 "R23" H 3120 4696 50  0000 L CNN
F 1 "47@1/2W" H 3120 4605 50  0000 L CNN
F 2 "Resistor_SMD:R_1206_3216Metric_Pad1.30x1.75mm_HandSolder" V 2980 4650 50  0001 C CNN
F 3 "~" H 3050 4650 50  0001 C CNN
	1    3050 4650
	1    0    0    -1  
$EndComp
$EndSCHEMATC
